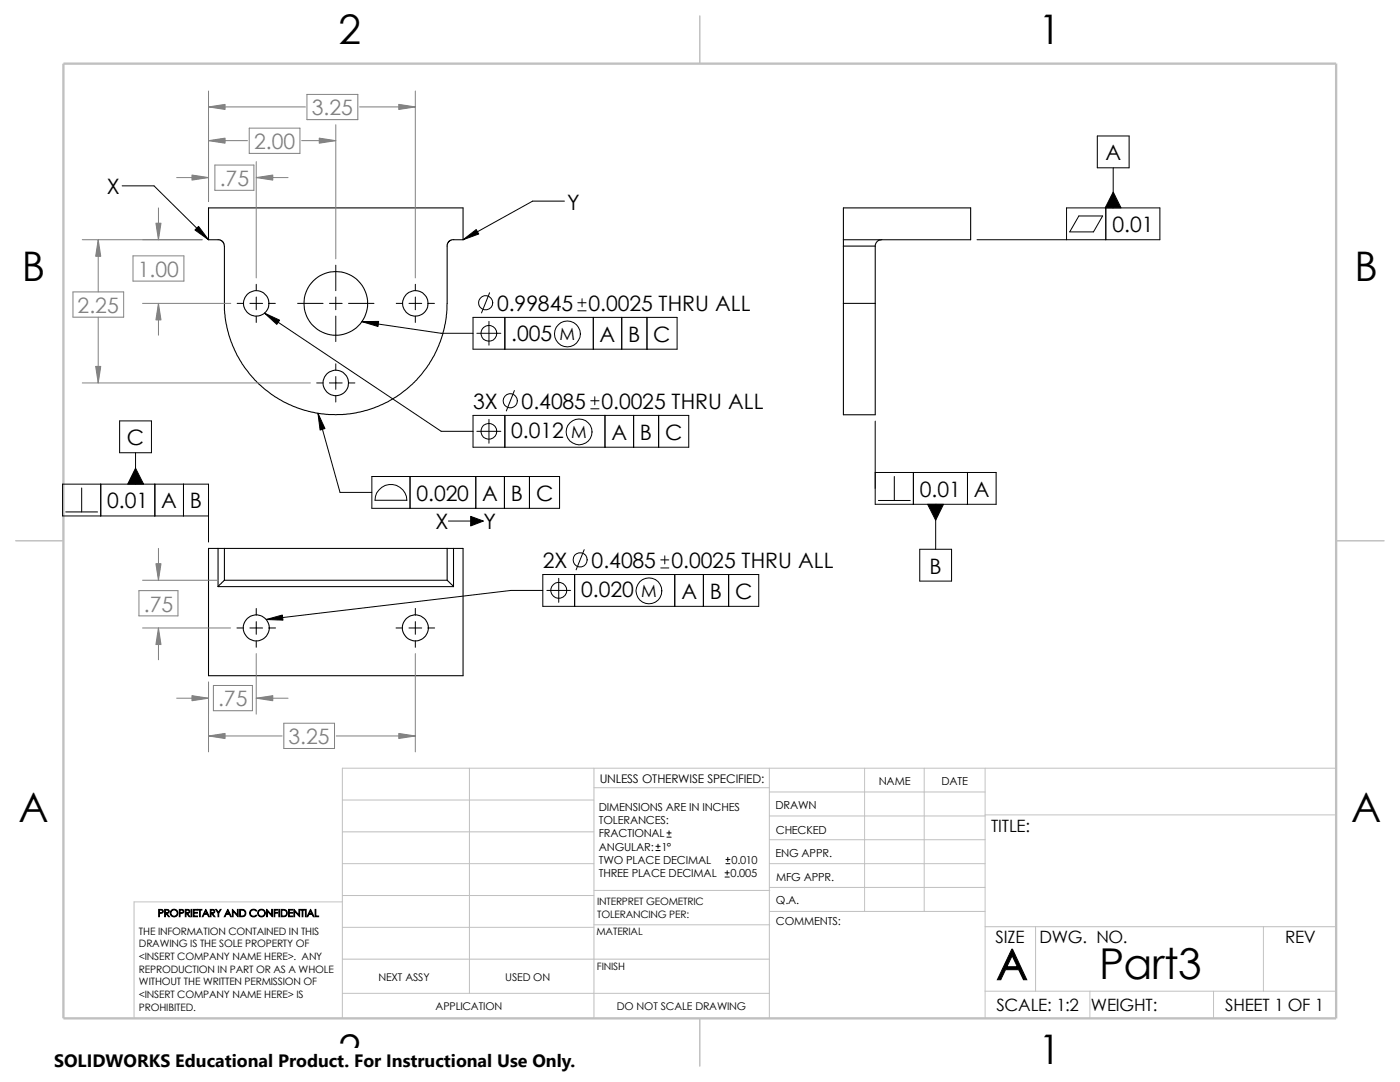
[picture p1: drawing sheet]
<svg xmlns="http://www.w3.org/2000/svg" width="279mm" height="216mm" viewBox="0 0 279 216" stroke-linecap="round" stroke-linejoin="round" font-family="sans-serif">
<g fill="none" stroke="#c0c0c0" stroke-width=".2">
<path d="M68.3 159.6h50.2M93.7 153.3v44.9M118.5 153.3v49.9M118.5 157.2h35M153.5 153.3v49.9M153.5 158h43.1M172.6 153.3v28.6M184.4 153.3v28.6M196.6 153.3v49.9M266.7 153.3h-198.4v49.9M68.3 178.7h50.2M68.3 172.3h50.2"/>
<path d="M68.3 166h50.2M68.3 180h-41.5v23.2M118.5 177.7h35.1M153.5 167.6h43.1M153.5 162.8h43.1M153.5 172.3h43.1M153.5 177.1h43.1M196.6 162.6h70.1M68.3 198.2h85.2M68.3 191.4h85.2M68.3 185h50.2M118.5 184.5h35.1"/>
<path d="M153.6 181.9h43M196.6 184.9h70.1M196.6 197.8h70.1M206.7 184.9v12.9M217.5 197.8v5.4M242.2 197.8v5.4M252.1 184.9v12.9"/>
</g>
<path d="M139.7 3.2v9.5M3.1 107.9h9.6M266.7 107.9h9.5M139.7 203.2v9.5" fill="none" stroke="#c0c0c0" stroke-width=".21"/>
<path d="M12.7 12.7h254v190.5h-254z" fill="none" stroke="#c0c0c0" stroke-width=".47"/>
<g fill="none" stroke="#000" stroke-width=".21">
<path d="M90.5 47.8l-.8 .3-.5 .7v11.7l-.3 4.1-.6 2.1-.8 2.3-.9 2-1.4 2.3-2.1 2.6-2.2 2-1.8 1.3-3.6 1.9-2.3 .8-3.5 .7-2.7 .2-2.7-.2-2.2-.4-2.8-.8-2.8-1.3-1.6-.9-2.2-1.7-1.8-1.6-2.1-2.6-1.4-2.3-1-2-.8-2.3-.7-3.5-.1-1.3-.1-13.1-.2-.5-.7-.5h-2.2v-6.3h50.8v6.3h-1.9M168.3 41.5h25.4v6.3h-25.4zM168.3 49.1v11.4M168.3 49.1h6.4M168.3 47.8v1.3M174.7 49.1v11.4M175.9 47.8a1.22 1.22 0 0 0-1.2 1.3M168.3 60.5h6.4M168.3 60.5v22.3h6.4v-22.3M43.5 109.4h-1.9v25.4h50.8v-25.4h-1.9M43.5 117.1h47M43.5 109.4v7.7"/>
<path d="M43.5 109.4h1.3M44.8 109.4h44.4M44.8 115.8h44.4M44.8 115.8l-1.3 1.3M44.8 109.4v6.4M89.2 115.8l1.3 1.3M89.2 109.4h1.3M89.2 109.4v6.4M90.5 109.4v7.7"/>
<circle cx="51.1" cy="60.5" r="2.54"/>
<circle cx="67" cy="60.5" r="6.4"/>
<circle cx="67" cy="76.4" r="2.54"/>
<circle cx="82.9" cy="60.5" r="2.54"/>
<circle cx="51.1" cy="125.3" r="2.59"/>
<circle cx="82.9" cy="125.3" r="2.59"/>
</g>
<g fill="none" stroke="#000" stroke-width=".2">
<path d="M24.4 37.1h6.3l10.9 10.7M219 27.1h6.3v6.4h-6.3zM222.2 33.5v8M51.1 56.7v1.3M51.1 59.3v2.5M67 52.9v5.1M67 59.3v2.5M82.9 56.7v1.3M82.9 59.3v2.5M97.7 58.4l-1.6 4M112.6 40.1h-6.3l-13.9 7.7M116.2 59.6v1.6"/>
<path d="M195 47.8h36.5v-6.3h-18.6v6.3M215.3 43.1h4.7l-1.8 3.2h-4.7zM220.7 41.5v6.3M47.3 60.5h1.3M49.9 60.5h2.5M51.1 63.1v1.2M52.8 62.5l35.3 23.6h6.3M53.7 60.5h1.2M59.4 60.5h5.1M63.2 76.4h1.3M65.7 60.5h2.6M65.7 76.4h2.6"/>
<path d="M67 63.1v5.1M67 72.6v1.3M67 75.1v2.6M67 79v1.2M69.6 60.5h5M69.6 76.4h1.2M72.2 64.2l15.9 2.3h6.3M79.1 60.5h1.2M81.6 60.5h2.6M82.9 63.1v1.2M85.4 60.5h1.3M94.4 63.3h40.7v6.4h-40.7z"/>
<path d="M95.2 66.5h4.7M97.6 64.1v4.8M100.8 63.3v6.4M102.7 77.9l-1.7 4.1M115.3 62h1.7M115.3 60.4h1.7M117.9 80h1.6M118.4 63.3v6.4M118.7 79.2v1.6M124.1 63.3v6.4M129.1 63.3v6.4M16.3 97.4v4.8"/>
<path d="M20.1 96.6v6.4M23.9 84h6.3v6.3h-6.3zM27.1 90.3v6.3M30.9 96.6v6.4M36.6 96.6v6.4M63.5 82.5l4.4 15.8h6.3M74.2 95.1h37.5v6.3h-37.5zM75.6 97.7a3.2 3.2 0 0 1 3.5-.8 3.2 3.2 0 0 1 2.1 2.9h-6.4l.4-1.5zM81.8 95.1v6.3M94.4 82.9h43.1v6.3h-43.1zM95 95.1v6.3M95.2 86.1h4.7"/>
<path d="M97.6 83.7v4.7M100.7 95.1v6.3M100.8 82.9v6.3M105.7 95.1v6.3M117.9 81.6h1.6M120.7 82.9v6.3M126.4 82.9v6.3M131.4 82.9v6.3M174.7 84v16.6h24.1v-6.3h-24.1M175.3 99.9h6.4M178.5 95.1v4.8M182.3 94.3v6.3"/>
<path d="M193.1 94.3v6.3M13.1 102.2h6.4M41.6 103h-29.1v-6.4h29.1v11.6M89.5 104h4.4M108.3 117.8h-6.3l-48.9 5.8M108.3 114.6h43.1v6.4h-43.1zM109.1 117.8h4.8M111.5 115.4v4.8M114.7 114.6v6.4M116.6 109.7l-1.6 4M131.9 113.3h1.6M131.9 111.7h1.6"/>
<path d="M132.7 110.9v1.6M134.7 114.6v6.4M140.4 114.6v6.4M145.4 114.6v6.4M183.6 109.6h6.3v6.4h-6.3zM186.7 100.6v9M47.3 125.3h1.3M49.9 125.3h2.5M51.1 121.4v1.4M51.1 124v2.6M51.1 127.8v1.4M53.7 125.3h1.3"/>
<path d="M79 125.3h1.3M81.6 125.3h2.6M82.9 121.4v1.4M82.9 124v2.6M82.9 127.8v1.4M85.4 125.3h1.3M130.9 169.7h.8M130.9 168.9h.8M131.3 168.4v.9M133.1 167h.8M133.1 166.2h.8M133.5 165.8v.8"/>
<path d="M144.7 175h.8M144.7 174.2h.8M144.9 172.3h.8M144.9 171.5h.8M145.1 173.7v.9M145.2 171.1v.8"/>
<circle cx="96.9" cy="60.4" r="1.41"/>
<circle cx="97.6" cy="66.5" r="1.59"/>
<circle cx="101.8" cy="80" r="1.41"/>
<circle cx="113.2" cy="66.6" r="2.59"/>
<circle cx="97.6" cy="86.1" r="1.59"/>
<circle cx="115.6" cy="86.2" r="2.57"/>
<circle cx="111.5" cy="117.8" r="1.59"/>
<circle cx="115.8" cy="111.7" r="1.41"/>
<circle cx="129.5" cy="117.9" r="2.58"/>
</g>
<g fill="none" stroke="#808080" stroke-width=".2">
<path d="M41.6 18.2v22M61.3 18.8h10.1v5.1h-10.1zM82.9 18.2v37.3M35.3 35.4h6.3M41.6 28.1h7.8M41.6 21.3h19.4M42.9 32.9h7.8v5.1h-7.8zM49.7 25.6h10.2v5h-10.2zM51.1 32.3v23.2M51.1 35.4h6.4M60.2 28.1h6.8M67 24.9v26.7"/>
<path d="M71.8 21.3h11.1M14.6 58.3h10.1v5h-10.1zM16.4 47.8h23.9M19.6 47.8v10.5M26.5 51.1h10.2v5h-10.2zM31.6 41.5v6.3M16.4 76.4h45.5M19.6 63.3v13.1M28.4 60.5h17.7M31.6 60.5v6.4M27.7 117.9h7.8v5h-7.8zM28.4 115.8h15.1"/>
<path d="M31.6 109.4v6.4M28.4 125.3h17.6M31.6 125.3v6.4M35.3 139.3h6.3M41.6 136.1v13.9M42.6 136.8h7.8v5h-7.8zM51.1 139.3h6.4M51.1 130.4v12.1M82.9 130.4v19.6M41.6 146.9h14.7M56.6 144.3h10.2v5.1h-10.2zM67.1 146.9h15.8"/>
</g>
<g fill="#808080" stroke="#808080" stroke-width=".2">
<path d="M41.6 146.9l3.3-.6v1.1z"/>
<path d="M79.6 146.3l3.3 .6-3.3 .5z"/>
<path d="M51.1 139.3l3.3-.5v1z"/>
<path d="M38.3 138.8l3.3 .5-3.3 .5z"/>
<path d="M31.1 112.5h1l-.5 3.3z"/>
<path d="M31.6 125.3l.5 3.3h-1z"/>
<path d="M31.1 44.5h1l-.5 3.3z"/>
<path d="M31.6 60.5l.5 3.3h-1z"/>
<path d="M51.1 35.4l3.3-.5v1z"/>
<path d="M38.3 34.9l3.3 .5-3.3 .5z"/>
<path d="M63.7 27.6l3.3 .5-3.3 .5z"/>
<path d="M41.6 28.1l3.3-.5v1z"/>
<path d="M79.6 20.8l3.3 .5-3.3 .5z"/>
<path d="M41.6 21.3l3.3-.5v1z"/>
<path d="M19.1 73.1h1l-.5 3.3z"/>
<path d="M19.6 47.8l.5 3.3h-1z"/>
</g>
<path d="M38.9 45.9l.7-.7 2 2.6zM92.4 47.8l2.6-2 .5 .9zM222.2 38.3l1.5 3.2h-3.1zM52.8 62.5l3 1.4-.6 .8zM72.2 64.2l3.4-.1-.2 1.1zM27.1 93.4l1.6 3.2h-3.2zM63.5 82.5l1.4 3-1 .3zM93.9 103l2.6 1-2.6 .9zM185.1 100.6h3.2l-1.6 3.2zM53.1 123.6l3.2-.9 .2 1z" fill="#000" stroke="#000" stroke-width=".2"/>
<path d="M10.8 209.2h104.1v6.7h-104.1z" fill="#fff"/>
<g font-size="8.5">
<text x="198.8" y="195.5">A</text>
<text x="219.4" y="195.3">Part3</text>
</g>
<g font-size="8.1">
<text x="67.6" y="8.8">2</text>
<text x="207.3" y="8.8">1</text>
<text x="4.4" y="56.1">B</text>
<text x="270.3" y="56.1">B</text>
<text x="3.7" y="164.1">A</text>
<text x="269.6" y="164.1">A</text>
<text x="67.6" y="212.3">2</text>
<text x="207.3" y="212.3">1</text>
</g>
<g font-size="4.2" fill="#808080">
<text x="62.2" y="23">3.25</text>
<text x="50.7" y="29.8">2.00</text>
<text x="43.9" y="37.1">.75</text>
<text x="27.5" y="55.2">1.00</text>
<text x="15.5" y="62.4">2.25</text>
<text x="28.7" y="122">.75</text>
<text x="43.5" y="141">.75</text>
<text x="57.6" y="148.5">3.25</text>
</g>
<g font-size="4.2">
<text x="220.6" y="32">A</text>
<text x="21.3" y="38.8">X</text>
<text x="113.2" y="41.8">Y</text>
<text x="222" y="46.4">0.01</text>
<text x="99.2" y="62.1">0.99845</text>
<text x="117.4" y="62.1">0.0025 THRU ALL</text>
<text x="102" y="67.9">.005</text>
<text x="119.7" y="68.2">A</text>
<text x="125.4" y="68.2">B</text>
<text x="130.4" y="68.2">C</text>
<text x="94.4" y="81.6">3X</text>
<text x="104.1" y="81.6">0.4085</text>
<text x="120" y="81.6">0.0025 THRU ALL</text>
<text x="25.3" y="88.8">C</text>
<text x="102" y="87.5">0.012</text>
<text x="122" y="87.8">A</text>
<text x="127.7" y="87.8">B</text>
<text x="132.8" y="87.8">C</text>
<text x="21.4" y="101.4">0.01</text>
<text x="32.2" y="101.4">A</text>
<text x="37.9" y="101.4">B</text>
<text x="83.1" y="99.9">0.020</text>
<text x="96.2" y="99.9">A</text>
<text x="101.9" y="99.9">B</text>
<text x="107" y="99.9">C</text>
<text x="183.6" y="99.1">0.01</text>
<text x="194.4" y="99.1">A</text>
<text x="86.9" y="105.6">X</text>
<text x="96.5" y="105.6">Y</text>
<text x="108.3" y="113.3">2X</text>
<text x="118.1" y="113.3">0.4085</text>
<text x="134" y="113.3">0.0025 THRU ALL</text>
<text x="116" y="119.2">0.020</text>
<text x="136" y="119.5">A</text>
<text x="141.7" y="119.5">B</text>
<text x="146.7" y="119.5">C</text>
<text x="185.5" y="114.5">B</text>
</g>
<text font-size="3.6" x="10.8" y="213">SOLIDWORKS Educational Product. For Instructional Use Only.</text>
<g font-size="3.4">
<text x="111.7" y="67.8">M</text>
<text x="114" y="87.4">M</text>
<text x="128" y="119.1">M</text>
<text x="197.8" y="166">TITLE:</text>
<text x="198.7" y="188.1">SIZE</text>
<text x="207.5" y="188.1">DWG. NO.</text>
<text x="256.5" y="188.2">REV</text>
<text x="198.8" y="201.7">SCALE: 1:2</text>
<text x="217.7" y="201.8">WEIGHT:</text>
<text x="244.5" y="201.7">SHEET 1 OF 1</text>
</g>
<text font-size="2.4" x="119.7" y="156.2">UNLESS OTHERWISE SPECIFIED:</text>
<g font-size="2.2">
<text x="119.5" y="161.8">DIMENSIONS ARE IN INCHES</text>
<text x="154.8" y="161.5">DRAWN</text>
<text x="175.4" y="156.7">NAME</text>
<text x="187.9" y="156.7">DATE</text>
<text x="119.5" y="164.4">TOLERANCES:</text>
<text x="119.5" y="167.1">FRACTIONAL</text>
<text x="154.8" y="166.3">CHECKED</text>
<text x="119.5" y="172.4">TWO PLACE DECIMAL</text>
<text x="119.5" y="169.8">ANGULAR: 1°</text>
<text x="146" y="172.4">0.010</text>
<text x="154.8" y="171">ENG APPR.</text>
<text x="119.5" y="175">THREE PLACE DECIMAL</text>
<text x="145.8" y="175">0.005</text>
<text x="154.9" y="175.7">MFG APPR.</text>
<text x="154.9" y="184.7">COMMENTS:</text>
<text x="154.9" y="180.5">Q.A.</text>
</g>
<g font-size="2.1">
<text x="75.5" y="195.7">NEXT ASSY</text>
<text x="100.8" y="195.7">USED ON</text>
<text x="86.9" y="201.5">APPLICATION</text>
<text x="123.1" y="201.6">DO NOT SCALE DRAWING</text>
</g>
<g font-size="2">
<text x="31.5" y="182.9">PROPRIETARY AND CONFIDENTIAL</text>
<text x="119.2" y="183.1">TOLERANCING PER:</text>
<text x="119.2" y="180.6">INTERPRET GEOMETRIC</text>
<text x="27.7" y="186.5">THE INFORMATION CONTAINED IN THIS</text>
<text x="27.7" y="189.1">DRAWING IS THE SOLE PROPERTY OF</text>
<text x="27.7" y="191.6">&lt;INSERT COMPANY NAME HERE&gt;. ANY</text>
<text x="119" y="186.6">MATERIAL</text>
<text x="27.7" y="194.1">REPRODUCTION IN PART OR AS A WHOLE</text>
<text x="27.7" y="196.6">WITHOUT THE WRITTEN PERMISSION OF</text>
<text x="119.1" y="193.5">FINISH</text>
<text x="27.7" y="199.1">&lt;INSERT COMPANY NAME HERE&gt; IS</text>
<text x="27.7" y="201.7">PROHIBITED.</text>
</g>
</svg>
